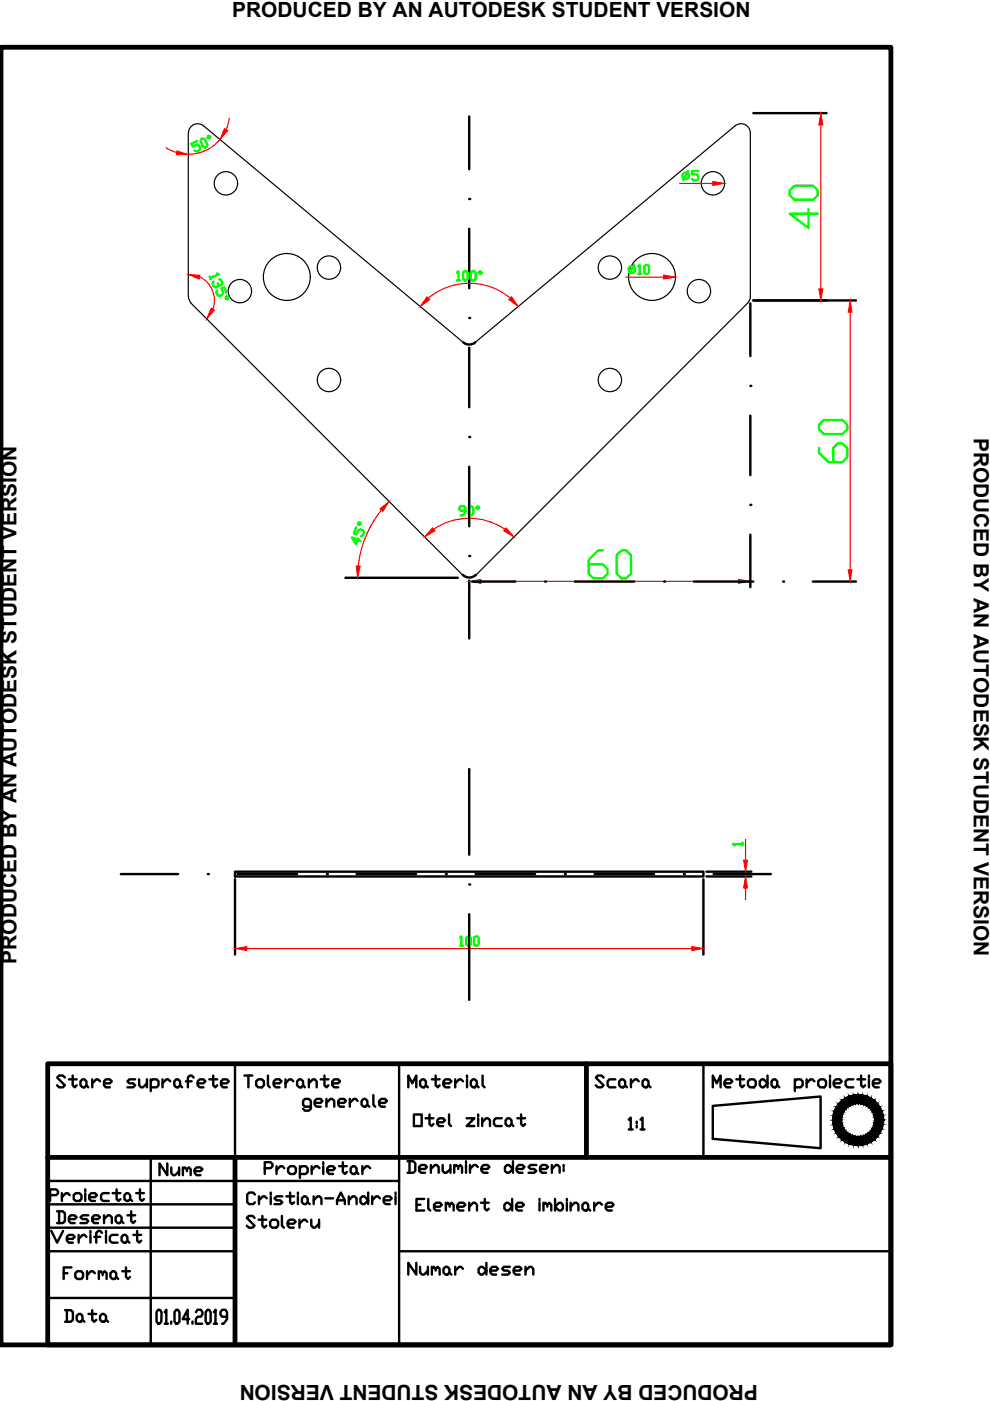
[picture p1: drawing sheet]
<svg xmlns="http://www.w3.org/2000/svg" width="210mm" height="297mm" viewBox="0 0 210 297" stroke-linecap="round" stroke-linejoin="round" font-family="sans-serif">
<!-- layer: 0 -->
<path d="M.2 10h188.7v275.1h-188.7zM10.1 225.5h178.8v59.6h-178.8zM124.3 225.5v19.9M10.1 245.4h178.8M49.8 245.4v39.7" fill="none" stroke="#000" stroke-width="1"/>
<g fill="none" stroke="#000" stroke-width=".51">
<path d="M99.5 24.7v11.2M159.7 24h15.6M99.5 48.5v12.6M98.2 72.6a1.96 1.96 0 0 0 2.6 0M99.5 73.7v12.6M159.1 64.3v11.2M159.7 63.7h21.8M99.5 99v12.6M159.1 88.1v12.6M159.1 113.4v11.1M73.2 122.5h23.9M98.1 121.9a1.97 1.97 0 0 0 2.8 0"/>
<path d="M99.5 123.1v12.3M100.1 123.3h9.2M121.9 123.3h12.6M147.1 123.3h12.6M172.3 123.3h9.2M99.5 163.1v18.1M25.6 185.3h12.2M49.8 184.8h99.3v1h-99.3zM49.8 186.4v16M50.4 185.3h12.6M75.6 185.3h12.6M99.5 193.8v18.2"/>
<path d="M100.8 185.3h12.7M126.1 185.3h12.6M149.1 186.4v16M149.8 185.8h9.5M149.8 184.8h9.5M151.3 185.3h12.1M49.8 225.5v19.9M84.6 225.5v59.6M133.3 237.4l.4-.4v2.5M133.3 239.5h.9M135 237.8v.4M135 238.6v.4"/>
<path d="M135.8 237.4l.4-.4v2.5M135.8 239.5h.9M149.1 225.5v19.9M151.1 230.5v-2.5l.9 1.7 .8-1.7v2.5M151.1 234.5l22.9-2v10.9l-22.9-1.9zM153.6 229.7h1.3l.4-.4-.4-.5h-.8l-.5 .5v.8l.5 .4h.8M156.1 228.8h1.7M156.9 228v2.1l.5 .4 .4-.4M159 228.8h.9l.3 .5v.8l-.3 .4h-.9l-.4-.4v-.8zM161.1 229.3l.4-.5h.4l.8 .9-.8 .8h-.4l-.4-.4zM162.7 228v2.5M164 228.8h.4l.4 .5v.8l-.4 .4h-.4l-.4-.4v-.8z"/>
<path d="M164.8 230.1l.4 .4M168.5 229.3l.5-.5h.8l.4 .5v.8l-.4 .4h-1.3M168.5 228.8v2.5M171 228.8v1.7M172.7 229.3l-.4-.5h-.5l-.8 .9M173.5 229.3l.4-.5h.9l.3 .5v.8l-.3 .4h-.9l-.4-.4zM176 228v.5M176 228.8v1.7M176.8 229.7h1.3l.4-.4-.4-.5h-.9l-.4 .5v.8l.4 .4h.9M180.9 228.8h-1.2l-.4 .5v.8l.4 .4h1.2M181.8 228.8h1.6M182.6 228v2.1l.4 .4 .4-.4"/>
<path d="M184.2 228v.5M184.2 228.8v1.7M185.1 229.7h1.2l.4-.4-.4-.5h-.8l-.4 .5v.8l.4 .4h.8M32 245.4v39.7M84.6 250.4h-74.5v4.9h39.7v5h-39.7M10.1 275.2h39.7M10.1 265.3h39.7M33.5 277.7h.4l.3 .5v2l-.3 .5h-.4l-.3-.5v-2zM34.9 278.2l.4-.5v3M37.4 277.7h.3l.4 .5v2l-.4 .5h-.4l-.3-.5v-2zM40.1 279.7h-1.4l1.1-2v3M41.5 278.2l.4-.5h.7l.3 .5v.5l-.3 .5h-.7l-.4 .5v1h1.4"/>
<path d="M44 277.7h.3l.4 .5v2l-.4 .5h-.4l-.3-.5v-2zM45.3 278.2l.4-.5v3M48.1 279.2h-1l-.4-.5v-.5l.4-.5h.7l.3 .5v1.5l-.7 1h-.3M84.6 265.3h104.3M34.9 280.7h.7M36.3 280.2v.5M40.8 280.2v.5M45.3 280.7h.7"/>
</g>
<path d="M185.3 238.1l2.1-.6-.1 .9zM185.4 237.5l-.1 .6 2.1-.6zM185.4 237.5l1.9-1 .1 1zM185.3 236.9l.1 .6 1.9-1zM185.3 236.9l1.8-1.3 .2 .9zM185.2 236.3l.1 .6 1.8-1.3zM186.6 234.7l.5 .9-1.9 .7zM185 235.7l.2 .6 1.4-1.6zM186.1 234l.5 .7-1.6 1zM184.6 235.2l.4 .5 1.1-1.7zM185.5 233.3l.6 .7-1.5 1.2zM185.5 233.3l-1.4 1.5 .5 .4zM184.7 232.7l.8 .6-1.4 1.5zM184.7 232.7l-1 1.8 .4 .3zM183.8 232.4l.9 .3-1 1.8zM183.8 232.4l-.7 1.8 .6 .3zM182.9 232.1l.9 .3-.7 1.8zM182.9 232.1l-.4 1.9 .6 .2zM181.9 232l1 .1-.4 1.9zM181.9 232v2h.6zM181 232.1l.9-.1v2zM181 232.1l.3 1.9h.6zM180 232.4l1-.3 .3 1.9zM180 232.4l.8 1.8 .5-.2zM179.2 232.7l.8-.3 .8 1.8zM179.2 232.7l1 1.8 .6-.3zM178.4 233.3l.8-.6 1 1.8zM178.4 233.3l1.3 1.5 .5-.3zM178.4 233.3l1.3 1.5-1.9-.8zM177.8 234l1.5 1.2 .4-.4zM177.8 234l1.5 1.2-2.1-.5zM177.2 234.7l1.7 1 .4-.5zM177.2 234.7l1.7 1-2.1-.1zM176.8 235.6l1.8 .7 .3-.6zM176.8 235.6l1.8 .7-2 .2zM176.6 236.5l1.9 .4 .1-.6zM176.6 236.5l1.9 .4-2 .6zM176.5 237.5h2v-.6zM176.5 237.5h2l-1.9 .9zM176.6 238.4l1.9-.3v-.6zM176.6 238.4l1.9-.3-1.7 1.2zM176.8 239.3l1.8-.6-.1-.6zM176.8 239.3l1.8-.6-1.4 1.5zM178.6 238.7l-1.4 1.5 1.7-1zM177.2 240.2l1.7-1-1.1 1.8zM178.9 239.2l-1.1 1.8 1.5-1.3zM177.8 241l1.5-1.3-.9 2zM179.3 239.7l-.9 2 1.3-1.6zM179.7 240.1l-.5 2.1-.8-.5zM179.7 240.1l-.5 2.1 1-1.7zM180.2 240.5l-.2 2.1-.8-.4zM180.2 240.5l-.2 2.1 .8-1.9zM180.8 240.7l.2 2.2-1-.3zM180.8 240.7l.2 2.2 .3-2zM181.3 240.9l.6 2h-.9zM181.3 240.9l.6 2v-2zM181.9 240.9l1 2h-1zM181.9 240.9l1 2-.4-2zM182.5 240.9l1.3 1.7-.9 .3zM182.5 240.9l1.3 1.7-.7-1.9zM183.1 240.7l1.6 1.5-.9 .4zM183.1 240.7l1.6 1.5-1-1.7zM183.7 240.5l1.8 1.2-.8 .5zM183.7 240.5l1.8 1.2-1.4-1.6zM184.1 240.1l2 .9-.6 .7zM184.1 240.1l2 .9-1.5-1.3zM184.6 239.7l2 .5-.5 .8zM185 239.2l-.4 .5 2 .5zM185 239.2l2.1 .1-.5 .9zM185.2 238.7l-.2 .5 2.1 .1zM185.2 238.7l2.1-.3-.2 .9zM185.3 238.1l-.1 .6 2.1-.3z" fill="#000" stroke="#000" stroke-width=".21"/>
<g fill="none" stroke="#000" stroke-width=".25">
<path d="M39.9 28.2v34.7M40 28.2a1.97 1.97 0 0 1 1.1-1.8 1.97 1.97 0 0 1 2.1 .3l55 45.9M40 62.9l.1 .7 .4 .7M40.5 64.3l57.6 57.6M158.5 64.3l-57.6 57.6M159.1 62.9l-.2 .7-.4 .7M159.1 62.9v-34.7a1.97 1.97 0 0 0-1.1-1.8 1.97 1.97 0 0 0-2.1 .3l-55.1 45.9"/>
<circle cx="47.9" cy="38.9" r="2.48"/>
<circle cx="151.2" cy="38.9" r="2.48"/>
<circle cx="60.8" cy="58.7" r="5"/>
<circle cx="69.7" cy="56.7" r="2.48"/>
<circle cx="129.3" cy="56.7" r="2.48"/>
<circle cx="138.2" cy="58.7" r="5"/>
<circle cx="50.9" cy="61.7" r="2.48"/>
<circle cx="148.2" cy="61.7" r="2.48"/>
<circle cx="69.7" cy="80.6" r="2.48"/>
<circle cx="129.3" cy="80.6" r="2.48"/>
</g>
<g fill="#000">
<circle cx="99.5" cy="42.2" r=".25"/>
<circle cx="99.5" cy="67.4" r=".25"/>
<circle cx="99.5" cy="92.7" r=".25"/>
<circle cx="159.1" cy="81.8" r=".25"/>
<circle cx="99.5" cy="117.9" r=".25"/>
<circle cx="159.1" cy="107" r=".25"/>
<circle cx="115.6" cy="123.3" r=".25"/>
<circle cx="140.8" cy="123.3" r=".25"/>
<circle cx="166" cy="123.3" r=".25"/>
<circle cx="44.1" cy="185.3" r=".25"/>
<circle cx="69.3" cy="185.3" r=".25"/>
<circle cx="94.5" cy="185.3" r=".25"/>
<circle cx="99.5" cy="187.5" r=".25"/>
<circle cx="119.8" cy="185.3" r=".25"/>
<circle cx="145" cy="185.3" r=".25"/>
</g>
<g fill="none" stroke="#f00" stroke-width=".25">
<path d="M35.2 31.3l2.3 1.1M46.7 29.6a8.7 8.7 0 0 1-6.8 3.1M48.6 25.1l-.6 2.4M144.1 38.9h7M174 26.5v34.7M42.4 58.7a5.5 5.5 0 0 1 2.8 6.8M132.7 58.7h8M90.8 63.2a13.6 13.6 0 0 1 17.4 0M180.3 66.2v54.6M80.9 108.1a22.9 22.9 0 0 0-4.9 11.9M91.9 112.2a13.4 13.4 0 0 1 15.2 0M102 123.3h54.6"/>
<path d="M158.1 178v4.4M158.1 184.8v1M158.1 188.3v2.5M52.3 201.1h94.4"/>
</g>
<g fill="#f00" stroke="#f00" stroke-width=".21">
<path d="M99.5 123.3l2.5-.5v.9z"/>
<path d="M156.6 122.8l2.5 .5-2.5 .4z"/>
<path d="M180.3 63.7l.3 2.5h-.8z"/>
<path d="M179.8 120.8h.8l-.3 2.5z"/>
<path d="M174 24l.5 2.5h-.9z"/>
<path d="M173.6 61.2h.9l-.5 2.5z"/>
<path d="M140.7 58.3l2.5 .4-2.5 .5z"/>
<path d="M151.1 38.5l2.5 .4-2.5 .4z"/>
<path d="M158.1 185.8l.4 2.5h-.9z"/>
<path d="M157.6 182.4h.9l-.4 2.4z"/>
<path d="M49.8 201.1l2.5-.4v.8z"/>
<path d="M146.7 200.7l2.4 .4-2.4 .4z"/>
<path d="M80.6 107.9l1.9-1.6-1.3 2.1z"/>
<path d="M75.5 120h.9l-.6 2.5z"/>
<path d="M107.3 111.9l1.7 1.9-2.2-1.2z"/>
<path d="M91.7 111.9l.5 .7-2.2 1.2z"/>
<path d="M107.9 63.5l.6-.6 1.4 2.1z"/>
<path d="M90.6 62.9l.5 .6-2 1.5z"/>
<path d="M44.8 65.3l.7 .4-1.7 1.9z"/>
<path d="M39.9 58.2l2.5 .2-.2 .8z"/>
<path d="M37.5 32l2.4 .8h-2.5z"/>
<path d="M47.6 27.2l.7 .5-1.6 1.9z"/>
</g>
<g fill="none" stroke="#0f0" stroke-width=".51">
<path d="M41.8 29.9l-1.2 .6 .3 .6 .8-.5 .5 .2 .3 .6-.2 .4-.6 .3-.4-.2M42.7 29.5l.3-.2 .4 .2 .6 1.2-.2 .4-.3 .2-.4-.2-.6-1.2zM44.2 28.8l.4 .1-.2 .5-.4-.2zM144.7 36.9l.4-.3h.6l.3 .3v.7l-.3 .3h-.6l-.4-.3zM145.9 36.3l-1 2M148 36.3h-1.3v.6h1l.3 .4v.6l-.3 .4h-.6l-.4-.4M44.4 58.6l.3 .6M45.3 59.7l-.2 .4 .2 .6 .5 .2 .3-.1 .2-.4M46 58l.4 .2-1.8 .7M46.5 59.2l.4 .2 .3 .6-.2 .4-.3 .2-.4-.2-.2-.3M96.9 57.8l.3-.3v2M96.9 59.5h.6"/>
<path d="M98.2 57.8l.3-.3h.3l.4 .3v1.3l-.4 .4h-.3l-.3-.4zM99.8 57.8l.4-.3h.3l.3 .3v1.3l-.3 .4h-.3l-.4-.4zM101.5 57.8l.3-.3 .4 .3-.4 .4zM133.3 56.8l.3-.3h.7l.3 .3v.7l-.3 .3h-.7l-.3-.3zM134.5 56.2l-1 1.9M135.3 56.5l.3-.3v1.9M135.3 58.1h.7M136.6 56.5l.3-.3h.4l.3 .3v1.3l-.3 .3h-.4l-.3-.3zM167.4 40.4l1-1h4l1 1v1l-1 1h-4l-1-1zM171.4 44.4v3.9l-4-3h6M46 61.5l-.2 .5 .3 .6 .4 .2 .6-.3 .2-.4-.4-.9 .6-.3 .5 1.2M48 62.9l.4 .2-.1 .4-.5-.2z"/>
<path d="M173.7 95v1l1.9 2h3l1-1v-2l-1-1h-1l-.9 1v3M173.7 90l1-.9h3.9l1 .9v1l-1 1h-3.9l-1-1zM75.5 111.8l-.5 1.3 .6 .2 .4-.9 .5-.2 .5 .3 .2 .4-.2 .6-.5 .2M75.9 110.9l.4-.2 .2 .5-.4 .1zM76 114.2l-.5 1.2-.9-1.5 1.9 .8M98.7 108.3h-1l-.3-.3v-.4l.3-.3h.6l.4 .3v1l-.7 .7h-.3M99.7 107.3h.3l.3 .3v1.4l-.3 .3h-.3l-.3-.3v-1.4zM101.3 107.3l.3 .3-.3 .4-.3-.4zM127.8 116.7h-1l-2 2v3l1 .9h2l1-.9v-1.1l-1-.9h-3M130.8 117.7l1-1h1l1 1v4l-1 .9h-1l-1-.9zM157.4 178.9h-2l.4 .3M157.4 178.6v.6"/>
<path d="M97.5 198.8l.3-.3v2M98.8 198.8l.4-.3h.3l.3 .3v1.4l-.3 .3h-.3l-.4-.3zM100.5 198.8l.3-.3h.4l.3 .3v1.4l-.3 .3h-.4l-.3-.3zM97.5 200.5h.7"/>
</g>
<g font-size="6.6">
<text x="10.9" y="232.5">Stare suprafete</text>
<text x="63.1" y="236.7">generale</text>
<text x="55" y="250.8">Proprietar</text>
</g>
<g font-size="6.2">
<text x="10.9" y="260.7">Desenat</text>
<text x="85.4" y="271.6">Numar desen</text>
</g>
<g font-size="5.7">
<text x="50.4" y="231.8">Tolerante</text>
<text x="85.4" y="231.8">Material</text>
<text x="125.2" y="231.8">Scara</text>
<text x="86.4" y="239.9">Otel zincat</text>
<text x="32.5" y="250.5">Nume</text>
<text x="85" y="249.8">Denumire desen:</text>
<text x="9.5" y="255.8">Proiectat</text>
<text x="51.2" y="256.5">Cristian-Andrei</text>
<text x="87.1" y="257.9">Element de imbinare</text>
<text x="51.2" y="261.4">Stoleru</text>
<text x="9.5" y="264.6">Verificat</text>
<text x="12.3" y="272.3">Format</text>
<text x="12.7" y="281.5">Data</text>
</g>
<g font-size="4.4">
<text x="49.2" y="3.6">PRODUCED BY AN AUTODESK STUDENT VERSION</text>
<text x="206.5" y="92.8" transform="rotate(90 206.5 92.8)">PRODUCED BY AN AUTODESK STUDENT VERSION</text>
<text x="3.5" y="204.3" transform="rotate(-90 3.5 204.3)">PRODUCED BY AN AUTODESK STUDENT VERSION</text>
<text x="160.7" y="293.6" transform="rotate(-180 160.7 293.6)">PRODUCED BY AN AUTODESK STUDENT VERSION</text>
</g>
</svg>
